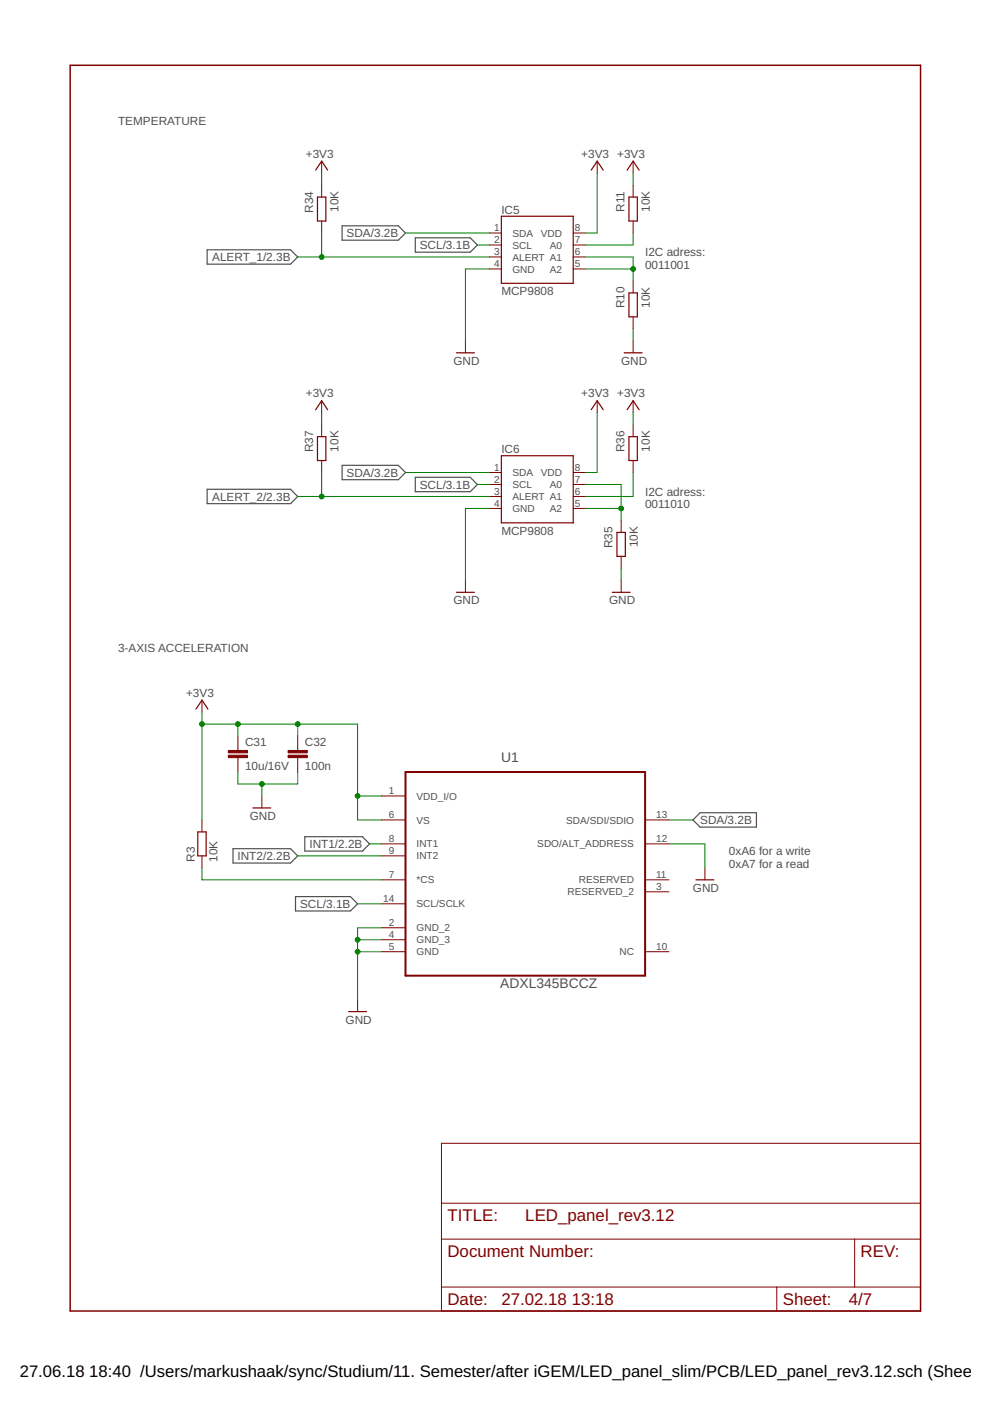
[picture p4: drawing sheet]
<svg xmlns="http://www.w3.org/2000/svg" width="210mm" height="297mm" viewBox="0 0 210 297" stroke-linecap="round" stroke-linejoin="round" font-family="sans-serif">
<path d="M43.9 53h17.7l1.5 1.5-1.5 1.5h-17.7zM72.5 47.9h12l1.5 1.5-1.5 1.5h-12zM88.1 50.4h11.6l1.5 1.5-1.5 1.6h-11.6zM72.5 98.7h12l1.5 1.5-1.5 1.5h-12zM43.9 103.7h17.7l1.5 1.6-1.5 1.5h-17.7zM88.1 101.2h11.6l1.5 1.5-1.5 1.5h-11.6zM49.4 179.9h12.2l1.5 1.6-1.5 1.5h-12.2zM64.6 177.4h12.2l1.6 1.5-1.6 1.5h-12.2zM146.9 173.8l1.5-1.5h12v3.1h-12zM62.7 190.1h11.6l1.5 1.5-1.5 1.5h-11.6z" fill="none" stroke="#505050" stroke-width=".25"/>
<path d="M14.9 13.8h180.3v264.2h-180.3z" fill="none" stroke="#800000" stroke-width=".32"/>
<g fill="none" stroke="#800000" stroke-width=".21">
<path d="M68.2 34.2v2.5M68.2 39.2v2.6M126.6 34.2v2.5M134.2 34.2v2.5M134.2 39.2v2.6M68.2 46.9v2.5M103.8 49.4h2.5M103.8 51.9h2.5M103.8 54.5h2.5M103.8 57h2.5M121.5 49.4h2.6M121.5 51.9h2.6"/>
<path d="M121.5 54.5h2.6M121.5 57h2.6M134.2 46.9v2.5M134.2 59.6v2.5M98.7 72.3v2.5M134.2 67.2v2.5M134.2 72.3v2.5M68.2 85v2.5M68.2 90v2.6M68.2 97.6v2.6M126.6 85v2.5M134.2 85v2.5"/>
<path d="M134.2 90v2.6M134.2 97.6v2.6M103.8 100.2h2.5M103.8 102.7h2.5M103.8 105.3h2.5M103.8 107.8h2.5M121.5 100.2h2.6M121.5 102.7h2.6M121.5 105.3h2.6M121.5 107.8h2.6M131.7 110.3v2.6M131.7 118v2.5"/>
<path d="M98.7 123v2.6M131.7 123v2.6M42.8 148.4v2.6M50.4 156.1v3M63.1 156.1v3M42.8 173.8v2.6M50.4 160.6v3.1M55.5 168.8v2.5M63.1 160.6v3.1M80.9 168.8h5.1M80.9 173.8h5.1M80.9 178.9h5.1"/>
<path d="M136.8 173.8h5M136.8 178.9h5M42.8 181.5v2.5M80.9 181.5h5.1M80.9 186.5h5.1M80.9 191.6h5.1M80.9 196.7h5.1M80.9 199.2h5.1M136.8 186.5h5M136.8 189.1h5M149.5 184v2.5M75.8 211.9v2.6"/>
<path d="M80.9 201.8h5.1M136.8 201.8h5M93.6 242.4h101.6v35.6h-101.6zM93.6 255.1h101.6M93.6 262.7h101.6M93.6 272.9h101.6M164.7 272.9v5.1M181.2 262.7v10.2"/>
</g>
<g fill="none" stroke="#800000" stroke-width=".25">
<path d="M66.9 36.1l1.3-1.9 1.3 1.9M125.3 36.1l1.3-1.9 1.3 1.9M133 36.1l1.2-1.9 1.3 1.9M67.3 41.8h1.8v5.1h-1.8zM106.3 45.8h15.2v14.3h-15.2zM133.3 41.8h1.8v5.1h-1.8zM96.8 74.8h3.8M132.3 74.8h3.8M133.3 62.1h1.8v5.1h-1.8zM66.9 86.9l1.3-1.9 1.3 1.9M67.3 92.6h1.8v5h-1.8zM106.3 96.6h15.2v14.2h-15.2z"/>
<path d="M125.3 86.9l1.3-1.9 1.3 1.9M133 86.9l1.2-1.9 1.3 1.9M133.3 92.6h1.8v5h-1.8zM130.8 112.9h1.8v5.1h-1.8zM96.8 125.6h3.8M129.8 125.6h3.8M41.6 150.3l1.2-1.9 1.3 1.9M41.9 176.4h1.8v5.1h-1.8zM53.6 171.3h3.8M147.6 186.5h3.8M73.9 214.5h3.8"/>
</g>
<path d="M86 163.7h50.8v43.2h-50.8z" fill="none" stroke="#800000" stroke-width=".42"/>
<g fill="#800000" stroke="#800000" stroke-width=".21">
<path d="M48.4 160.1h4.1v.5h-4.1z"/>
<path d="M48.4 159.1h4.1v.5h-4.1z"/>
<path d="M61.1 160.1h4.1v.5h-4.1z"/>
<path d="M61.1 159.1h4.1v.5h-4.1z"/>
</g>
<g fill="none" stroke="#008000" stroke-width=".21">
<path d="M68.2 36.7v2.5M126.6 36.7v12.7h-2.5M134.2 36.7v2.5M63.1 54.5h40.7M68.2 49.4v5.1M86 49.4h17.8M101.2 51.9h2.6M103.8 57h-5.1v15.3M124.1 57h10.1M124.1 54.5h10.1v5.1M134.2 49.4v2.5h-10.1M134.2 69.7v2.6"/>
<path d="M68.2 87.5v2.5M126.6 87.5v12.7h-2.5M134.2 87.5v2.5M63.1 105.3h40.7M68.2 100.2v5.1M86 100.2h17.8M101.2 102.7h2.6M103.8 107.8h-5.1v15.2M124.1 107.8h7.6M124.1 102.7h7.6v7.6M134.2 100.2v5.1h-10.1M131.7 120.5v2.5"/>
<path d="M42.8 153.5h33v20.3h5.1M42.8 151v22.8M50.4 153.5v2.6M63.1 153.5v2.6M50.4 163.7v2.5h12.7v-2.5M55.5 166.2v2.6M75.8 168.8h5.1M78.4 178.9h2.5M141.8 178.9h7.7v5.1M141.8 173.8h5.1M42.8 184v2.5h38.1M63.1 181.5h17.8"/>
<path d="M75.8 199.2h5.1M75.8 191.6h5.1M80.9 196.7h-5.1v15.2M75.8 201.8h5.1"/>
</g>
<g fill="#008000" stroke="#008000" stroke-width=".21">
<circle cx="75.8" cy="199.2" r=".51"/>
<circle cx="75.8" cy="201.8" r=".51"/>
<circle cx="55.5" cy="166.2" r=".51"/>
<circle cx="75.8" cy="168.8" r=".51"/>
<circle cx="50.4" cy="153.5" r=".51"/>
<circle cx="63.1" cy="153.5" r=".51"/>
<circle cx="42.8" cy="153.5" r=".51"/>
<circle cx="134.2" cy="57" r=".51"/>
<circle cx="68.2" cy="54.5" r=".51"/>
<circle cx="131.7" cy="107.8" r=".51"/>
<circle cx="68.2" cy="105.3" r=".51"/>
</g>
<g font-size="3.6" fill="#800000">
<text x="94.9" y="258.9">TITLE:</text>
<text x="111.4" y="258.9">LED_panel_rev3.12</text>
<text x="94.9" y="266.5">Document Number:</text>
<text x="182.5" y="266.5">REV:</text>
<text x="94.9" y="276.7">Date:</text>
<text x="106.3" y="276.7">27.02.18</text>
<text x="121.2" y="276.7">13:18</text>
<text x="166" y="276.7">Sheet:</text>
<text x="179.9" y="276.7">4/7</text>
</g>
<g font-size="3.5">
<text x="4.2" y="291.8">27.06.18</text>
<text x="18.9" y="291.8">18:40 /Users/markushaak/sync/Studium/11. Semester/after iGEM/LED_panel_slim/PCB/LED_panel_rev3.12.sch (Sheet: 4</text>
</g>
<g font-size="2.9" fill="#505050">
<text x="106.2" y="161.5">U1</text>
<text x="106" y="209.5">ADXL345BCCZ</text>
</g>
<g font-size="2.5" fill="#505050">
<text x="25" y="26.5">TEMPERATURE</text>
<text x="64.8" y="33.4">+3V3</text>
<text x="123.2" y="33.4">+3V3 +3V3</text>
<text x="66.4" y="45.1" transform="rotate(-90 66.4 45.1)">R34</text>
<text x="71.8" y="45" transform="rotate(-90 71.8 45)">10K</text>
<text x="106.3" y="45.3">IC5</text>
<text x="132.4" y="44.9" transform="rotate(-90 132.4 44.9)">R11</text>
<text x="137.8" y="45" transform="rotate(-90 137.8 45)">10K</text>
<text x="73.5" y="50.3">SDA/3.2B</text>
<text x="89" y="52.8">SCL/3.1B</text>
<text x="45" y="55.4">ALERT_1/2.3B</text>
<text x="136.8" y="54.4">I2C adress:</text>
<text x="136.8" y="57">0011001</text>
<text x="106.3" y="62.6">MCP9808</text>
<text x="132.4" y="65.4" transform="rotate(-90 132.4 65.4)">R10</text>
<text x="137.8" y="65.3" transform="rotate(-90 137.8 65.3)">10K</text>
<text x="96.1" y="77.3">GND</text>
<text x="131.7" y="77.3">GND</text>
<text x="64.8" y="84.2">+3V3</text>
<text x="123.2" y="84.2">+3V3 +3V3</text>
<text x="66.4" y="95.9" transform="rotate(-90 66.4 95.9)">R37</text>
<text x="71.8" y="95.7" transform="rotate(-90 71.8 95.7)">10K</text>
<text x="132.4" y="95.9" transform="rotate(-90 132.4 95.9)">R36</text>
<text x="137.8" y="95.7" transform="rotate(-90 137.8 95.7)">10K</text>
<text x="73.5" y="101.1">SDA/3.2B</text>
<text x="106.3" y="96.1">IC6</text>
<text x="45" y="106.2">ALERT_2/2.3B</text>
<text x="89" y="103.6">SCL/3.1B</text>
<text x="136.8" y="105.1">I2C adress:</text>
<text x="136.8" y="107.8">0011010</text>
<text x="106.3" y="113.4">MCP9808</text>
<text x="129.9" y="116.2" transform="rotate(-90 129.9 116.2)">R35</text>
<text x="135.2" y="116.1" transform="rotate(-90 135.2 116.1)">10K</text>
<text x="96.1" y="128.1">GND</text>
<text x="129.2" y="128.1">GND</text>
<text x="25" y="138.3">3-AXIS ACCELERATION</text>
<text x="39.4" y="147.7">+3V3</text>
<text x="52" y="158.2">C31</text>
<text x="64.7" y="158.2">C32</text>
<text x="52" y="163.3">10u/16V</text>
<text x="64.7" y="163.3">100n</text>
<text x="53" y="173.8">GND</text>
<text x="65.6" y="179.8">INT1/2.2B</text>
<text x="148.5" y="174.7">SDA/3.2B</text>
<text x="41.3" y="182.7" transform="rotate(-90 41.3 182.7)">R3</text>
<text x="46.1" y="182.7" transform="rotate(-90 46.1 182.7)">10K</text>
<text x="50.4" y="182.3">INT2/2.2B</text>
<text x="154.5" y="181.3">0xA6 for a write</text>
<text x="154.5" y="184">0xA7 for a read</text>
<text x="146.9" y="189.1">GND</text>
<text x="63.6" y="192.5">SCL/3.1B</text>
<text x="73.3" y="217">GND</text>
</g>
<g font-size="2.1" fill="#505050">
<text x="104.8" y="49">1</text>
<text x="104.8" y="51.6">2</text>
<text x="108.6" y="50.2">SDA</text>
<text x="108.6" y="52.7">SCL</text>
<text x="114.7" y="50.2">VDD</text>
<text x="116.6" y="52.7">A0</text>
<text x="121.9" y="51.6">7</text>
<text x="121.9" y="49">8</text>
<text x="104.8" y="54.1">3</text>
<text x="104.8" y="56.7">4</text>
<text x="108.6" y="55.2">ALERT A1</text>
<text x="108.6" y="57.8">GND</text>
<text x="116.6" y="57.8">A2</text>
<text x="121.9" y="56.7">5</text>
<text x="121.9" y="54.1">6</text>
<text x="104.8" y="99.8">1</text>
<text x="108.6" y="101">SDA</text>
<text x="114.7" y="101">VDD</text>
<text x="121.9" y="99.8">8</text>
<text x="104.8" y="102.4">2</text>
<text x="104.8" y="104.9">3</text>
<text x="104.8" y="107.5">4</text>
<text x="108.6" y="103.5">SCL</text>
<text x="108.6" y="106">ALERT A1</text>
<text x="116.6" y="103.5">A0</text>
<text x="121.9" y="107.5">5</text>
<text x="121.9" y="104.9">6</text>
<text x="121.9" y="102.4">7</text>
<text x="108.6" y="108.6">GND</text>
<text x="116.6" y="108.6">A2</text>
<text x="82.5" y="168.4">1</text>
<text x="82.5" y="173.5">6</text>
<text x="88.3" y="169.5">VDD_I/O</text>
<text x="139.1" y="173.5">13</text>
<text x="82.5" y="178.6">8</text>
<text x="88.3" y="174.6">VS</text>
<text x="88.3" y="179.7">INT1</text>
<text x="113.9" y="179.7">SDO/ALT_ADDRESS</text>
<text x="120.1" y="174.6">SDA/SDI/SDIO</text>
<text x="139.1" y="178.6">12</text>
<text x="82.5" y="181.1">9</text>
<text x="88.3" y="182.2">INT2</text>
<text x="81.3" y="191.3">14</text>
<text x="82.5" y="186.2">7</text>
<text x="88.3" y="187.3">*CS</text>
<text x="120.3" y="189.8">RESERVED_2</text>
<text x="122.7" y="187.3">RESERVED</text>
<text x="139.1" y="188.7">3</text>
<text x="139.1" y="186.2">11</text>
<text x="82.5" y="196.3">2</text>
<text x="88.3" y="192.4">SCL/SCLK</text>
<text x="88.3" y="197.5">GND_2</text>
<text x="82.5" y="198.9">4</text>
<text x="82.5" y="201.4">5</text>
<text x="88.3" y="200">GND_3</text>
<text x="88.3" y="202.5">GND</text>
<text x="131.3" y="202.5">NC</text>
<text x="139.1" y="201.4">10</text>
</g>
</svg>
